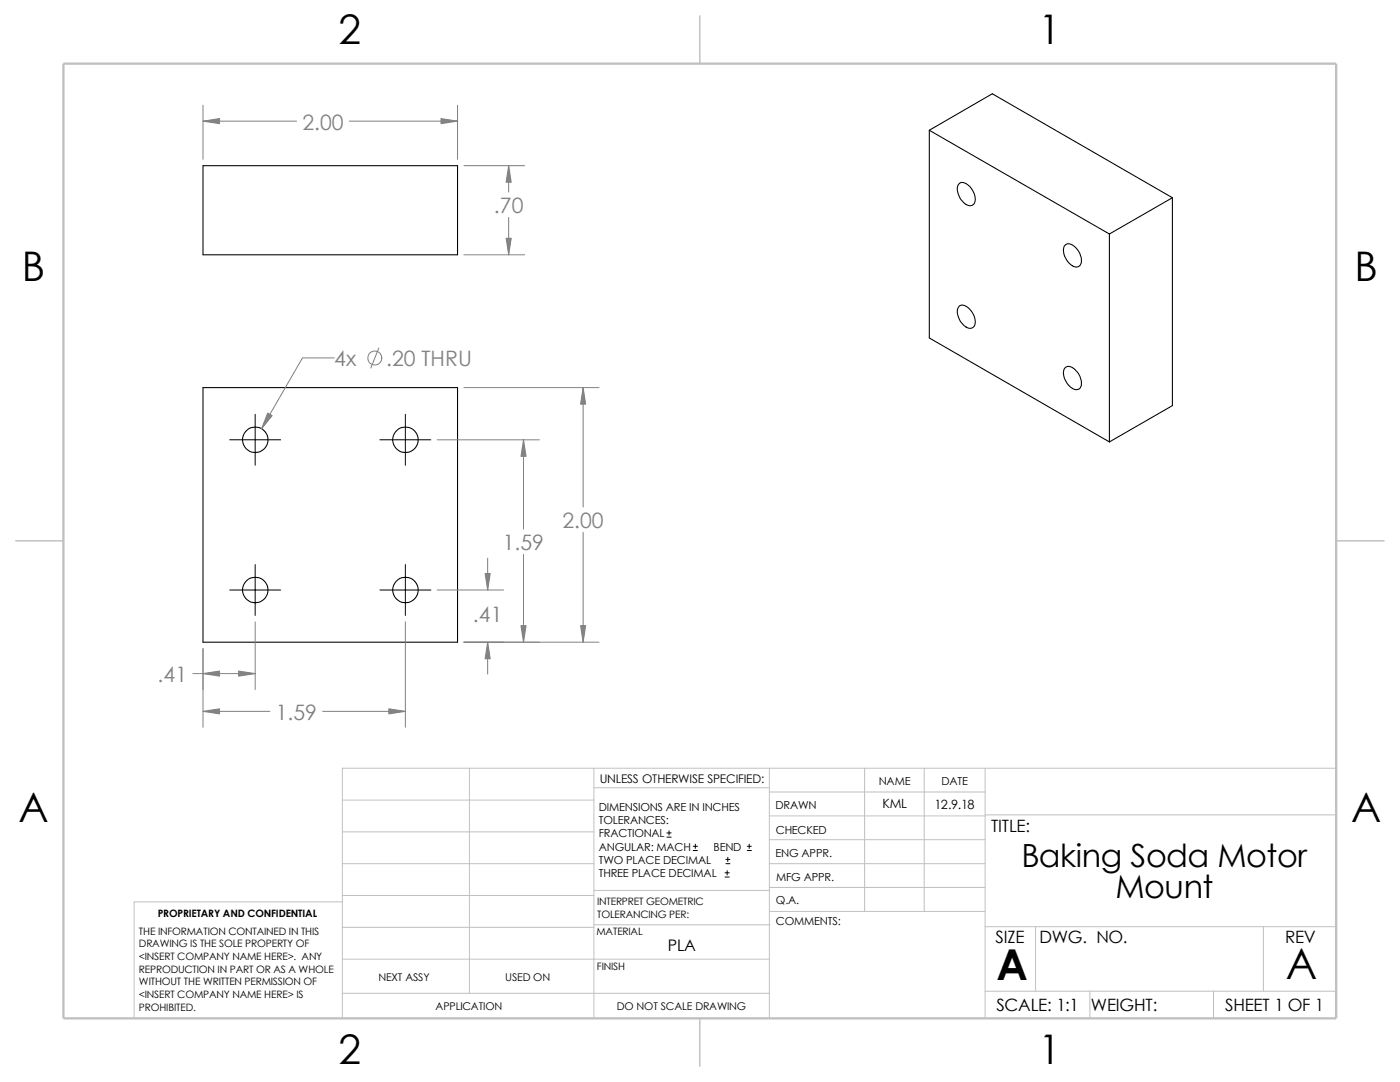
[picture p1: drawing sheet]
<svg xmlns="http://www.w3.org/2000/svg" width="279mm" height="216mm" viewBox="0 0 279 216" stroke-linecap="round" stroke-linejoin="round" font-family="sans-serif">
<g fill="none" stroke="#c0c0c0" stroke-width=".2">
<path d="M68.3 159.6h50.2M93.7 153.3v44.9M118.5 153.3v49.9M118.5 157.2h35M153.5 153.3v49.9M153.5 158h43.1M172.6 153.3v28.6M184.4 153.3v28.6M196.6 153.3v49.9M266.7 153.3h-198.4v49.9M68.3 178.7h50.2M68.3 172.3h50.2"/>
<path d="M68.3 166h50.2M68.3 180h-41.5v23.2M118.5 177.7h35.1M153.5 167.6h43.1M153.5 162.8h43.1M153.5 172.3h43.1M153.5 177.1h43.1M196.6 162.6h70.1M68.3 198.2h85.2M68.3 191.4h85.2M68.3 185h50.2M118.5 184.5h35.1"/>
<path d="M153.6 181.9h43M196.6 197.8h70.1M196.6 184.9h70.1M206.7 184.9v12.9M217.5 197.8v5.4M242.2 197.8v5.4M252.1 184.9v12.9"/>
</g>
<path d="M139.7 3.2v9.5M3.1 107.9h9.6M266.7 107.9h9.5M139.7 203.2v9.5" fill="none" stroke="#c0c0c0" stroke-width=".21"/>
<path d="M12.7 12.7h254v190.5h-254z" fill="none" stroke="#c0c0c0" stroke-width=".47"/>
<g fill="none" stroke="#000" stroke-width=".21">
<path d="M40.5 33.1h50.8v17.7h-50.8zM185.5 26l35.9 20.7M185.5 26l12.5-7.3 36 20.8M185.5 26v41.4l35.9 20.8M191.5 36.6a1.89 1.89 0 0 1 2.3 .9 2.92 2.92 0 0 1 .6 3.2 1.49 1.49 0 0 1-2.3-.5 3 3 0 0 1-.8-3.5zM234 39.5v41.4l-12.6 7.3M234 39.5l-12.6 7.2M212.7 48.8a1.89 1.89 0 0 1 2.3 1 2.92 2.92 0 0 1 .6 3.2 1.54 1.54 0 0 1-2.3-.6 3 3 0 0 1-.8-3.4zM221.4 46.7v41.5M40.5 77.3h50.8v50.8h-50.8zM191.5 61a1.89 1.89 0 0 1 2.3 1 2.95 2.95 0 0 1 .6 3.2 1.49 1.49 0 0 1-2.3-.6 3 3 0 0 1-.8-3.4zM212.7 73.3a1.89 1.89 0 0 1 2.3 1 2.66 2.66 0 0 1 .4 3.3 1.89 1.89 0 0 1-2.3-1 2.95 2.95 0 0 1-.6-3.2z"/>
<circle cx="51" cy="87.8" r="2.54"/>
<circle cx="80.9" cy="87.8" r="2.54"/>
<circle cx="51" cy="117.7" r="2.54"/>
<circle cx="80.9" cy="117.7" r="2.54"/>
</g>
<g fill="none" stroke="#000" stroke-width=".2">
<path d="M45.8 87.8h10.2M50.9 82.7v10.1M75.8 87.8h10.2M80.9 82.7v10.1M45.8 117.7h10.2M50.9 112.6v10.2M75.8 117.7h10.2M80.9 112.6v10.2M133.1 167h.8M133.1 166.2h.8M133.5 165.8v.8M138.3 169.7h.9"/>
<path d="M138.3 168.9h.9M138.8 168.4v.9M144.7 175h.8M144.7 174.2h.8M144.9 172.3h.8M144.9 171.5h.8M145.1 173.7v.9M145.2 171.1v.8M149.1 169.7h.8M149.1 168.9h.8M149.5 168.4v.9"/>
</g>
<g fill="none" stroke="#808080" stroke-width=".2">
<path d="M40.5 21v10.8M40.5 24.2h18.7M69.7 24.2h21.6M91.3 21v10.8M92.6 33.1h12.1M101.5 33.1v5.2M92.6 50.8h12.1M101.5 43.4v7.4M66.7 71.4h-6.3l-8.2 14.2M75.6 69.4l-1.6 4M92.6 77.3h26.9M116.4 77.3v23.9"/>
<path d="M87.2 87.8h20.5M104.5 87.8v17.8M87.2 117.7h13.3M97.3 111.4v6.3M104.5 110.6v17.5M116.4 106.2v21.9M38.5 134.4h12.4M40.5 129.4v15.7M50.9 124.1v13.5M80.9 124.1v21M92.6 128.1h26.9M97.3 128.1v6.4"/>
<path d="M40.5 141.9h13.3M64.4 141.9h16.5"/>
<circle cx="74.8" cy="71.4" r="1.4"/>
</g>
<g fill="#808080" stroke="#808080" stroke-width=".2">
<path d="M77.6 141.4l3.3 .5-3.3 .6z"/>
<path d="M40.5 134.4l3.3-.5v1z"/>
<path d="M116.4 77.3l.5 3.3h-1z"/>
<path d="M115.9 124.8h1l-.5 3.3z"/>
<path d="M96.8 114.4h1l-.5 3.3z"/>
<path d="M97.3 128.1l.5 3.3h-1z"/>
<path d="M104.5 87.8l.5 3.3h-1z"/>
<path d="M104 124.8h1l-.5 3.3z"/>
<path d="M47.6 133.9l3.3 .5-3.3 .5z"/>
<path d="M40.5 141.9l3.3-.5v1.1z"/>
<path d="M53.4 82.4l.9 .5-2.1 2.7z"/>
<path d="M101 47.5h1l-.5 3.3z"/>
<path d="M101.5 33.1l.5 3.3h-1z"/>
<path d="M88 23.7l3.3 .5-3.3 .5z"/>
<path d="M40.5 24.2l3.3-.5v1z"/>
</g>
<g font-size="8.5">
<text x="198.8" y="195.5">A</text>
<text x="256.6" y="195.3">A</text>
</g>
<g font-size="8.1">
<text x="67.6" y="8.8">2</text>
<text x="207.3" y="8.8">1</text>
<text x="4.4" y="56.1">B</text>
<text x="270.3" y="56.1">B</text>
<text x="3.7" y="164.1">A</text>
<text x="269.6" y="164.1">A</text>
<text x="67.6" y="212.3">2</text>
<text x="207.3" y="212.3">1</text>
</g>
<g font-size="6.4">
<text x="203.8" y="172.9">Baking Soda Motor</text>
<text x="222.6" y="179.3">Mount</text>
</g>
<g font-size="4.2" fill="#808080">
<text x="60.4" y="25.9">2.00</text>
<text x="98.6" y="42.5">.70</text>
<text x="66.7" y="73.1">4x</text>
<text x="77.1" y="73.1">.20 THRU</text>
<text x="112.3" y="105.4">2.00</text>
<text x="100.4" y="109.8">1.59</text>
<text x="94.4" y="124.1">.41</text>
<text x="31.4" y="136.1">.41</text>
<text x="55" y="143.6">1.59</text>
</g>
<g font-size="3.4">
<text x="197.8" y="166">TITLE:</text>
<text x="198.7" y="188.1">SIZE</text>
<text x="207.5" y="188.1">DWG. NO.</text>
<text x="256.5" y="188.2">REV</text>
<text x="198.8" y="201.7">SCALE: 1:1</text>
<text x="217.7" y="201.8">WEIGHT:</text>
<text x="244.5" y="201.7">SHEET 1 OF 1</text>
</g>
<text font-size="3.2" x="133.3" y="189.8">PLA</text>
<g font-size="2.5">
<text x="176.1" y="161.3">KML</text>
<text x="186.5" y="161.4">12.9.18</text>
</g>
<text font-size="2.4" x="119.7" y="156.2">UNLESS OTHERWISE SPECIFIED:</text>
<g font-size="2.2">
<text x="119.5" y="161.8">DIMENSIONS ARE IN INCHES</text>
<text x="154.8" y="161.5">DRAWN</text>
<text x="175.4" y="156.7">NAME</text>
<text x="187.9" y="156.7">DATE</text>
<text x="119.5" y="164.4">TOLERANCES:</text>
<text x="119.5" y="167.1">FRACTIONAL</text>
<text x="154.8" y="166.3">CHECKED</text>
<text x="119.5" y="172.4">TWO PLACE DECIMAL</text>
<text x="119.5" y="169.8">ANGULAR: MACH</text>
<text x="142.4" y="169.8">BEND</text>
<text x="154.8" y="171">ENG APPR.</text>
<text x="119.5" y="175">THREE PLACE DECIMAL</text>
<text x="154.9" y="175.7">MFG APPR.</text>
<text x="154.9" y="184.7">COMMENTS:</text>
<text x="154.9" y="180.5">Q.A.</text>
</g>
<g font-size="2.1">
<text x="75.5" y="195.7">NEXT ASSY</text>
<text x="100.8" y="195.7">USED ON</text>
<text x="86.9" y="201.5">APPLICATION</text>
<text x="123.1" y="201.6">DO NOT SCALE DRAWING</text>
</g>
<g font-size="2">
<text x="31.5" y="183">PROPRIETARY AND CONFIDENTIAL</text>
<text x="119.2" y="183.1">TOLERANCING PER:</text>
<text x="119.2" y="180.6">INTERPRET GEOMETRIC</text>
<text x="27.7" y="186.5">THE INFORMATION CONTAINED IN THIS</text>
<text x="27.7" y="189.1">DRAWING IS THE SOLE PROPERTY OF</text>
<text x="27.7" y="191.6">&lt;INSERT COMPANY NAME HERE&gt;. ANY</text>
<text x="119" y="186.6">MATERIAL</text>
<text x="27.7" y="194.1">REPRODUCTION IN PART OR AS A WHOLE</text>
<text x="27.7" y="196.6">WITHOUT THE WRITTEN PERMISSION OF</text>
<text x="119.1" y="193.5">FINISH</text>
<text x="27.7" y="199.1">&lt;INSERT COMPANY NAME HERE&gt; IS</text>
<text x="27.7" y="201.7">PROHIBITED.</text>
</g>
</svg>
